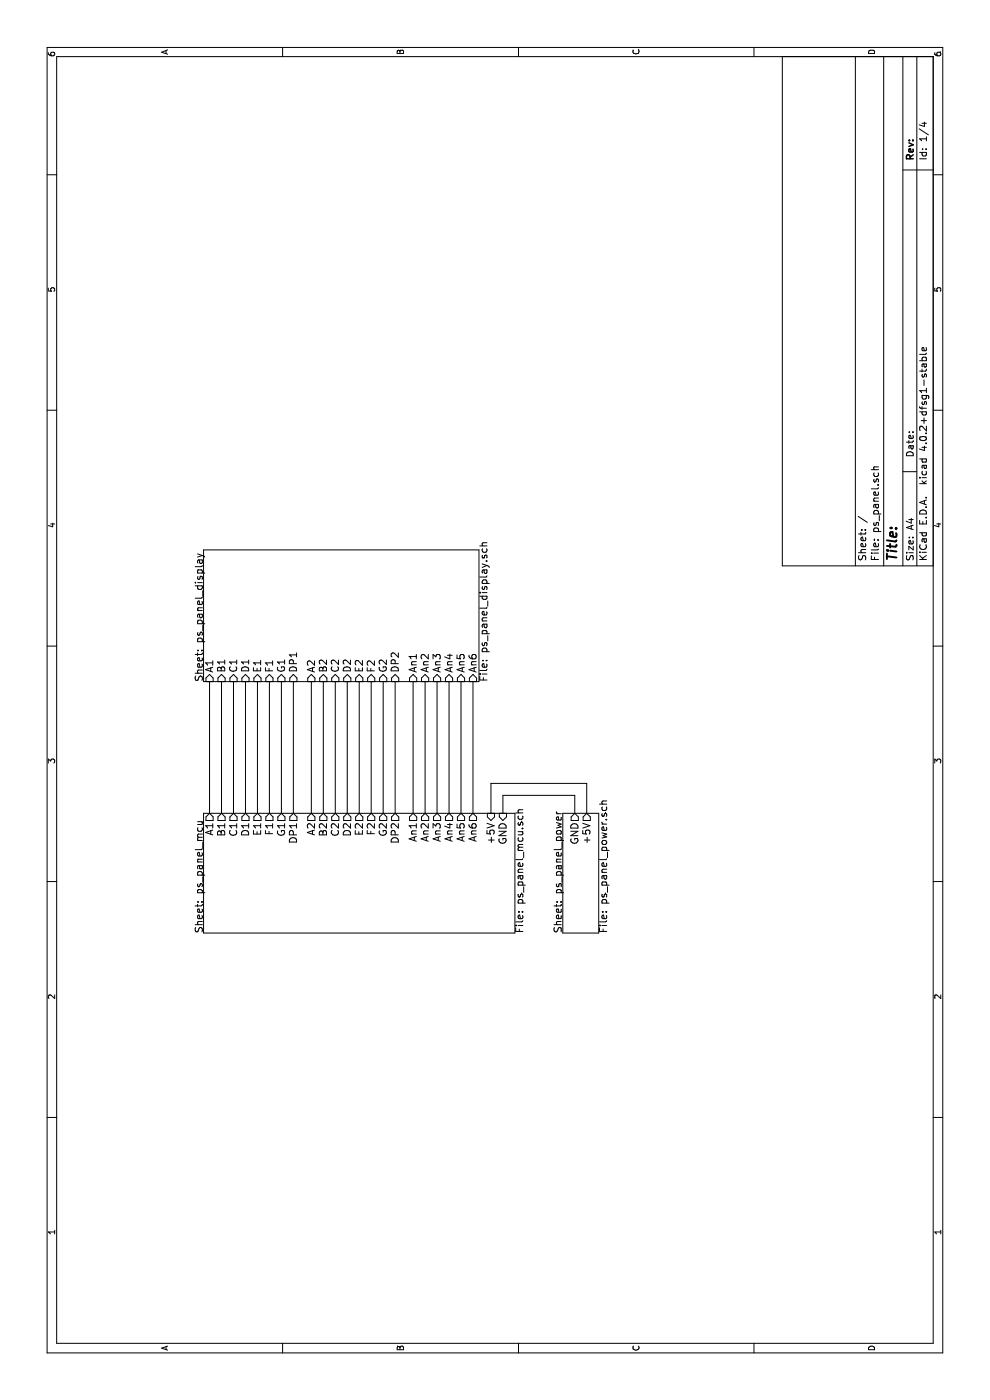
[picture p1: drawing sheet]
EESchema Schematic File Version 2
LIBS:power
LIBS:device
LIBS:transistors
LIBS:conn
LIBS:linear
LIBS:regul
LIBS:74xx
LIBS:cmos4000
LIBS:adc-dac
LIBS:memory
LIBS:xilinx
LIBS:microcontrollers
LIBS:dsp
LIBS:microchip
LIBS:analog_switches
LIBS:motorola
LIBS:texas
LIBS:intel
LIBS:audio
LIBS:interface
LIBS:digital-audio
LIBS:philips
LIBS:display
LIBS:cypress
LIBS:siliconi
LIBS:opto
LIBS:atmel
LIBS:contrib
LIBS:valves
LIBS:microchip_pic18mcu
LIBS:ps_panel-cache
EELAYER 25 0
EELAYER END
$Descr A4 11693 8268
encoding utf-8
Sheet 1 4
Title ""
Date ""
Rev ""
Comp ""
Comment1 ""
Comment2 ""
Comment3 ""
Comment4 ""
$EndDescr
$Sheet
S 6000 1700 1100 2300
U 587BAA54
F0 "ps_panel_display" 60
F1 "ps_panel_display.sch" 60
F2 "A1" I L 6000 1750 60 
F3 "B1" I L 6000 1850 60 
F4 "C1" I L 6000 1950 60 
F5 "D1" I L 6000 2050 60 
F6 "E1" I L 6000 2150 60 
F7 "F1" I L 6000 2250 60 
F8 "G1" I L 6000 2350 60 
F9 "DP1" I L 6000 2450 60 
F10 "A2" I L 6000 2600 60 
F11 "B2" I L 6000 2700 60 
F12 "C2" I L 6000 2800 60 
F13 "D2" I L 6000 2900 60 
F14 "E2" I L 6000 3000 60 
F15 "F2" I L 6000 3100 60 
F16 "G2" I L 6000 3200 60 
F17 "DP2" I L 6000 3300 60 
F18 "An1" I L 6000 3450 60 
F19 "An2" I L 6000 3550 60 
F20 "An3" I L 6000 3650 60 
F21 "An4" I L 6000 3750 60 
F22 "An5" I L 6000 3850 60 
F23 "An6" I L 6000 3950 60 
$EndSheet
Wire Wire Line
	4900 1750 6000 1750
Wire Wire Line
	4900 1850 6000 1850
Wire Wire Line
	4900 1950 6000 1950
Wire Wire Line
	4900 2050 6000 2050
Wire Wire Line
	4900 2150 6000 2150
Wire Wire Line
	4900 2250 6000 2250
Wire Wire Line
	4900 2350 6000 2350
Wire Wire Line
	4900 2450 6000 2450
Wire Wire Line
	4900 2600 6000 2600
Wire Wire Line
	4900 2700 6000 2700
Wire Wire Line
	4900 2800 6000 2800
Wire Wire Line
	4900 2900 6000 2900
Wire Wire Line
	4900 3000 6000 3000
Wire Wire Line
	4900 3100 6000 3100
Wire Wire Line
	4900 3200 6000 3200
Wire Wire Line
	6000 3300 4900 3300
Wire Wire Line
	4900 3450 6000 3450
Wire Wire Line
	6000 3550 4900 3550
Wire Wire Line
	4900 3650 6000 3650
Wire Wire Line
	6000 3750 4900 3750
Wire Wire Line
	4900 3850 6000 3850
Wire Wire Line
	6000 3950 4900 3950
$Sheet
S 3900 4700 1000 300 
U 594C9008
F0 "ps_panel_power" 60
F1 "ps_panel_power.sch" 60
F2 "+5V" O R 4900 4900 60 
F3 "GND" O R 4900 4800 60 
$EndSheet
$Sheet
S 3900 1700 1000 2600
U 587BAA51
F0 "ps_panel_mcu" 60
F1 "ps_panel_mcu.sch" 60
F2 "A1" O R 4900 1750 60 
F3 "B1" O R 4900 1850 60 
F4 "C1" O R 4900 1950 60 
F5 "D1" O R 4900 2050 60 
F6 "E1" O R 4900 2150 60 
F7 "F1" O R 4900 2250 60 
F8 "G1" O R 4900 2350 60 
F9 "DP1" O R 4900 2450 60 
F10 "A2" O R 4900 2600 60 
F11 "B2" O R 4900 2700 60 
F12 "C2" O R 4900 2800 60 
F13 "D2" O R 4900 2900 60 
F14 "E2" O R 4900 3000 60 
F15 "F2" O R 4900 3100 60 
F16 "G2" O R 4900 3200 60 
F17 "DP2" O R 4900 3300 60 
F18 "An1" O R 4900 3450 60 
F19 "An2" O R 4900 3550 60 
F20 "An3" O R 4900 3650 60 
F21 "An4" O R 4900 3750 60 
F22 "An5" O R 4900 3850 60 
F23 "An6" O R 4900 3950 60 
F24 "+5V" I R 4900 4100 60 
F25 "GND" I R 4900 4200 60 
$EndSheet
Wire Wire Line
	4900 4200 5050 4200
Wire Wire Line
	5050 4200 5050 4800
Wire Wire Line
	5050 4800 4900 4800
Wire Wire Line
	4900 4900 5150 4900
Wire Wire Line
	5150 4900 5150 4100
Wire Wire Line
	5150 4100 4900 4100
$EndSCHEMATC
